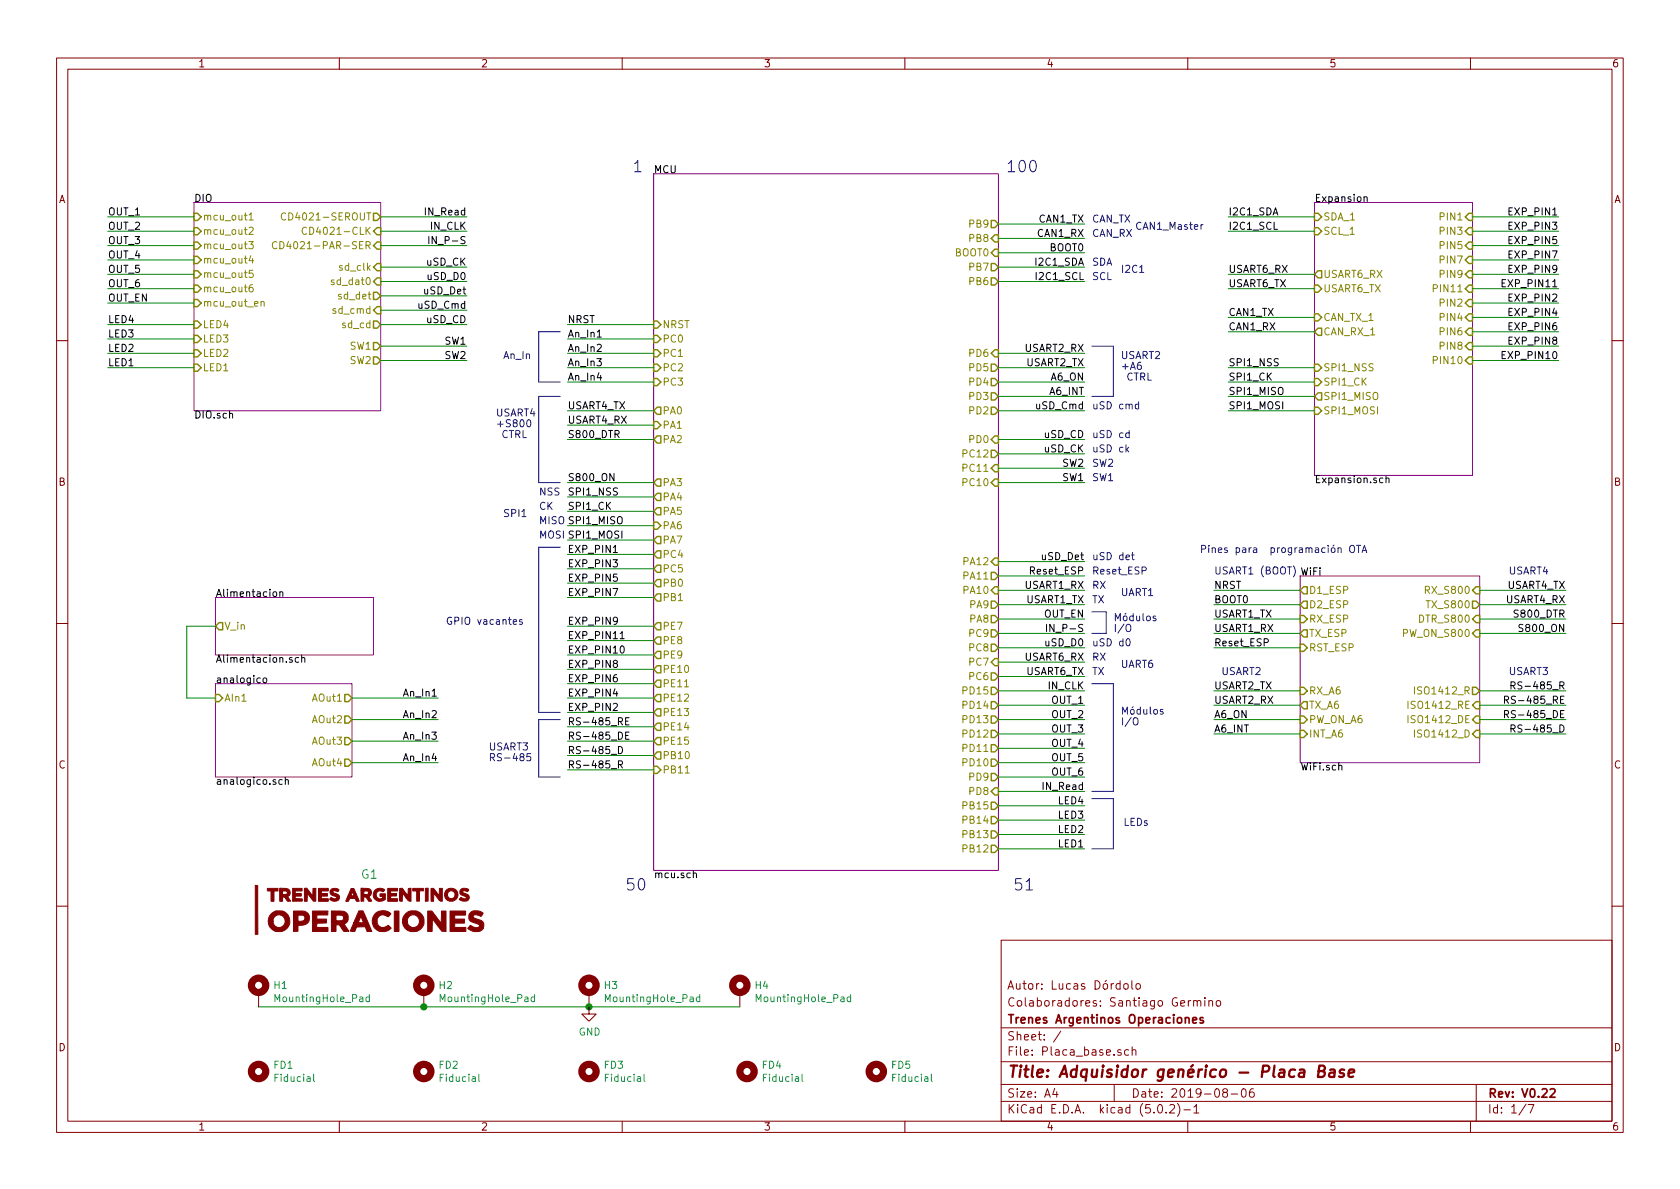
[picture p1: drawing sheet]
EESchema Schematic File Version 4
LIBS:Placa_base-cache
EELAYER 26 0
EELAYER END
$Descr A4 11693 8268
encoding utf-8
Sheet 1 7
Title "Adquisidor genérico - Placa Base"
Date "2019-08-06"
Rev "V0.22"
Comp "Trenes Argentinos Operaciones"
Comment1 "Colaboradores: Santiago Germino"
Comment2 "Autor: Lucas Dórdolo"
Comment3 ""
Comment4 ""
$EndDescr
$Sheet
S 4550 1200 2400 4850
U 5D079A08
F0 "MCU" 50
F1 "mcu.sch" 50
F2 "PE7" O L 4550 4350 50 
F3 "PE8" O L 4550 4450 50 
F4 "PE9" O L 4550 4550 50 
F5 "PE10" O L 4550 4650 50 
F6 "PE11" O L 4550 4750 50 
F7 "PE12" O L 4550 4850 50 
F8 "PE13" O L 4550 4950 50 
F9 "PE14" O L 4550 5050 50 
F10 "PE15" O L 4550 5150 50 
F11 "PD0" I R 6950 3050 50 
F12 "PD2" O R 6950 2850 50 
F13 "PD3" O R 6950 2750 50 
F14 "PD4" O R 6950 2650 50 
F15 "PD5" O R 6950 2550 50 
F16 "PD6" I R 6950 2450 50 
F17 "PD8" I R 6950 5500 50 
F18 "PD9" O R 6950 5400 50 
F19 "PD10" O R 6950 5300 50 
F20 "PD11" O R 6950 5200 50 
F21 "PD12" O R 6950 5100 50 
F22 "PD13" O R 6950 5000 50 
F23 "PD14" O R 6950 4900 50 
F24 "PD15" O R 6950 4800 50 
F25 "PC0" I L 4550 2350 50 
F26 "PC1" I L 4550 2450 50 
F27 "PC2" I L 4550 2550 50 
F28 "PC3" I L 4550 2650 50 
F29 "PC4" O L 4550 3850 50 
F30 "PC5" O L 4550 3950 50 
F31 "PC6" O R 6950 4700 50 
F32 "PC7" I R 6950 4600 50 
F33 "PC8" O R 6950 4500 50 
F34 "PC9" O R 6950 4400 50 
F35 "PC10" I R 6950 3350 50 
F36 "PC11" I R 6950 3250 50 
F37 "PC12" O R 6950 3150 50 
F38 "PB0" O L 4550 4050 50 
F39 "PB1" O L 4550 4150 50 
F40 "PB6" O R 6950 1950 50 
F41 "PB7" O R 6950 1850 50 
F42 "PB8" I R 6950 1650 50 
F43 "PB9" O R 6950 1550 50 
F44 "PB10" O L 4550 5250 50 
F45 "PB11" I L 4550 5350 50 
F46 "PB12" O R 6950 5900 50 
F47 "PB13" O R 6950 5800 50 
F48 "PB14" O R 6950 5700 50 
F49 "PB15" O R 6950 5600 50 
F50 "PA0" O L 4550 2850 50 
F51 "PA1" I L 4550 2950 50 
F52 "PA2" O L 4550 3050 50 
F53 "PA3" O L 4550 3350 50 
F54 "PA4" O L 4550 3450 50 
F55 "PA5" O L 4550 3550 50 
F56 "PA6" I L 4550 3650 50 
F57 "PA7" O L 4550 3750 50 
F58 "PA8" O R 6950 4300 50 
F59 "PA9" O R 6950 4200 50 
F60 "PA10" I R 6950 4100 50 
F61 "PA11" O R 6950 4000 50 
F62 "PA12" I R 6950 3900 50 
F63 "NRST" I L 4550 2250 50 
F64 "BOOT0" I R 6950 1750 50 
$EndSheet
$Sheet
S 1500 4150 1100 400 
U 5D681DDF
F0 "Alimentacion" 50
F1 "Alimentacion.sch" 50
F2 "V_in" O L 1500 4350 50 
$EndSheet
$Sheet
S 9050 4000 1250 1300
U 5CD0198B
F0 "WiFi" 50
F1 "WiFi.sch" 50
F2 "D1_ESP" O L 9050 4100 50 
F3 "D2_ESP" O L 9050 4200 50 
F4 "RX_ESP" I L 9050 4300 50 
F5 "TX_ESP" O L 9050 4400 50 
F6 "RST_ESP" I L 9050 4500 50 
F7 "RX_S800" I R 10300 4100 50 
F8 "TX_S800" O R 10300 4200 50 
F9 "DTR_S800" I R 10300 4300 50 
F10 "ISO1412_R" O R 10300 4800 50 
F11 "ISO1412_RE" I R 10300 4900 50 
F12 "ISO1412_DE" I R 10300 5000 50 
F13 "ISO1412_D" I R 10300 5100 50 
F14 "RX_A6" I L 9050 4800 50 
F15 "TX_A6" O L 9050 4900 50 
F16 "PW_ON_A6" I L 9050 5000 50 
F17 "PW_ON_S800" I R 10300 4400 50 
F18 "INT_A6" I L 9050 5100 50 
$EndSheet
$Sheet
S 1500 4750 950  650 
U 5CD541CC
F0 "analogico" 50
F1 "analogico.sch" 50
F2 "AIn1" I L 1500 4850 50 
F3 "AOut1" O R 2450 4850 50 
F4 "AOut2" O R 2450 5000 50 
F5 "AOut3" O R 2450 5150 50 
F6 "AOut4" O R 2450 5300 50 
$EndSheet
Wire Wire Line
	6950 4200 7550 4200
Text Label 7550 4200 2    50   ~ 0
USART1_TX
Wire Wire Line
	6950 4100 7550 4100
Text Label 7550 4100 2    50   ~ 0
USART1_RX
Wire Wire Line
	6950 4000 7550 4000
Text Label 7550 4000 2    50   ~ 0
Reset_ESP
Wire Wire Line
	6950 4500 7550 4500
Text Label 7550 4500 2    50   ~ 0
uSD_D0
Wire Wire Line
	4550 2250 3950 2250
Text Label 3950 2250 0    50   ~ 0
NRST
Wire Wire Line
	6950 1750 7550 1750
Text Label 7550 1750 2    50   ~ 0
BOOT0
Wire Wire Line
	9050 4100 8450 4100
Text Label 8450 4100 0    50   ~ 0
NRST
Wire Wire Line
	9050 4200 8450 4200
Text Label 8450 4200 0    50   ~ 0
BOOT0
Wire Wire Line
	9050 4300 8450 4300
Text Label 8450 4300 0    50   ~ 0
USART1_TX
Wire Wire Line
	9050 4400 8450 4400
Text Label 8450 4400 0    50   ~ 0
USART1_RX
Wire Wire Line
	6950 5500 7550 5500
Text Label 7550 5500 2    50   ~ 0
IN_Read
Wire Wire Line
	6950 5400 7550 5400
Text Label 7550 5400 2    50   ~ 0
OUT_6
Wire Wire Line
	6950 5300 7550 5300
Text Label 7550 5300 2    50   ~ 0
OUT_5
Wire Wire Line
	6950 5200 7550 5200
Text Label 7550 5200 2    50   ~ 0
OUT_4
Wire Wire Line
	6950 5100 7550 5100
Text Label 7550 5100 2    50   ~ 0
OUT_3
Wire Wire Line
	6950 5000 7550 5000
Text Label 7550 5000 2    50   ~ 0
OUT_2
Wire Wire Line
	6950 4900 7550 4900
Text Label 7550 4900 2    50   ~ 0
OUT_1
Wire Wire Line
	6950 4800 7550 4800
Text Label 7550 4800 2    50   ~ 0
IN_CLK
Wire Wire Line
	6950 5800 7550 5800
Text Label 7550 5800 2    50   ~ 0
LED2
Wire Wire Line
	6950 5700 7550 5700
Text Label 7550 5700 2    50   ~ 0
LED3
Wire Wire Line
	6950 5600 7550 5600
Text Label 7550 5600 2    50   ~ 0
LED4
Text Notes 10500 4700 0    50   ~ 0
USART3
Text Notes 8450 4000 0    50   ~ 0
USART1 (BOOT)
Wire Wire Line
	6950 3150 7550 3150
Text Label 7550 3150 2    50   ~ 0
uSD_CK
Wire Wire Line
	6950 2850 7550 2850
Text Label 7550 2850 2    50   ~ 0
uSD_Cmd
Wire Wire Line
	4550 3450 3950 3450
Text Label 3950 3450 0    50   ~ 0
SPI1_NSS
Wire Wire Line
	4550 3550 3950 3550
Text Label 3950 3550 0    50   ~ 0
SPI1_CK
Wire Wire Line
	4550 3650 3950 3650
Text Label 3950 3650 0    50   ~ 0
SPI1_MISO
Wire Wire Line
	4550 3750 3950 3750
Text Label 3950 3750 0    50   ~ 0
SPI1_MOSI
Wire Wire Line
	2450 4850 3050 4850
Text Label 3050 4850 2    50   ~ 0
An_In1
Wire Wire Line
	2450 5000 3050 5000
Text Label 3050 5000 2    50   ~ 0
An_In2
Wire Wire Line
	2450 5150 3050 5150
Text Label 3050 5150 2    50   ~ 0
An_In3
Wire Wire Line
	2450 5300 3050 5300
Text Label 3050 5300 2    50   ~ 0
An_In4
Text Notes 8350 3850 0    50   ~ 0
Pines para  programación OTA
Wire Wire Line
	9050 4500 8450 4500
Text Label 8450 4500 0    50   ~ 0
Reset_ESP
$Sheet
S 1350 1400 1300 1450
U 5CF2977A
F0 "DIO" 50
F1 "DIO.sch" 50
F2 "mcu_out1" I L 1350 1500 50 
F3 "mcu_out2" I L 1350 1600 50 
F4 "mcu_out3" I L 1350 1700 50 
F5 "mcu_out4" I L 1350 1800 50 
F6 "mcu_out5" I L 1350 1900 50 
F7 "mcu_out6" I L 1350 2000 50 
F8 "CD4021-SEROUT" O R 2650 1500 50 
F9 "CD4021-CLK" I R 2650 1600 50 
F10 "CD4021-PAR-SER" I R 2650 1700 50 
F11 "sd_clk" I R 2650 1850 50 
F12 "sd_dat0" I R 2650 1950 50 
F13 "sd_det" O R 2650 2050 50 
F14 "sd_cmd" I R 2650 2150 50 
F15 "sd_cd" O R 2650 2250 50 
F16 "mcu_out_en" I L 1350 2100 50 
F17 "SW1" O R 2650 2400 50 
F18 "SW2" O R 2650 2500 50 
F19 "LED4" I L 1350 2250 50 
F20 "LED1" I L 1350 2550 50 
F21 "LED3" I L 1350 2350 50 
F22 "LED2" I L 1350 2450 50 
$EndSheet
Text Notes 4400 1200 0    79   ~ 0
1
Text Notes 4350 6200 0    79   ~ 0
50
Text Notes 7050 6200 0    79   ~ 0
51
Text Notes 7000 1200 0    79   ~ 0
100
Wire Wire Line
	10300 4800 10900 4800
Wire Wire Line
	10300 5100 10900 5100
Wire Wire Line
	1500 4350 1300 4350
Wire Wire Line
	1300 4350 1300 4850
Wire Wire Line
	1300 4850 1500 4850
Wire Wire Line
	4550 5250 3950 5250
Text Label 3950 5250 0    50   ~ 0
RS-485_D
Wire Wire Line
	4550 5350 3950 5350
Text Label 3950 5350 0    50   ~ 0
RS-485_R
Text Label 10900 5100 2    50   ~ 0
RS-485_D
Text Label 10900 4800 2    50   ~ 0
RS-485_R
Wire Wire Line
	4550 5050 3950 5050
Text Label 3950 5050 0    50   ~ 0
RS-485_RE
Wire Wire Line
	4550 5150 3950 5150
Text Label 3950 5150 0    50   ~ 0
RS-485_DE
Wire Wire Line
	10300 4900 10900 4900
Text Label 10900 4900 2    50   ~ 0
RS-485_RE
Wire Wire Line
	10300 5000 10900 5000
Text Label 10900 5000 2    50   ~ 0
RS-485_DE
Wire Wire Line
	6950 2550 7550 2550
Text Label 7550 2550 2    50   ~ 0
USART2_TX
Wire Wire Line
	6950 2450 7550 2450
Text Label 7550 2450 2    50   ~ 0
USART2_RX
Wire Wire Line
	9050 4800 8450 4800
Text Label 8450 4800 0    50   ~ 0
USART2_TX
Wire Wire Line
	9050 4900 8450 4900
Text Label 8450 4900 0    50   ~ 0
USART2_RX
Wire Wire Line
	6950 2750 7550 2750
Text Label 7550 2750 2    50   ~ 0
A6_INT
Wire Wire Line
	6950 2650 7550 2650
Text Label 7550 2650 2    50   ~ 0
A6_ON
Wire Wire Line
	9050 5100 8450 5100
Text Label 8450 5100 0    50   ~ 0
A6_INT
Wire Wire Line
	9050 5000 8450 5000
Text Label 8450 5000 0    50   ~ 0
A6_ON
Text Notes 8500 4700 0    50   ~ 0
USART2
Wire Wire Line
	4550 2850 3950 2850
Text Label 3950 2850 0    50   ~ 0
USART4_TX
Wire Wire Line
	4550 2950 3950 2950
Text Label 3950 2950 0    50   ~ 0
USART4_RX
Wire Wire Line
	10300 4100 10900 4100
Text Label 10900 4100 2    50   ~ 0
USART4_TX
Wire Wire Line
	10300 4200 10900 4200
Text Label 10900 4200 2    50   ~ 0
USART4_RX
Wire Wire Line
	4550 3050 3950 3050
Text Label 3950 3050 0    50   ~ 0
S800_DTR
Wire Wire Line
	4550 3350 3950 3350
Text Label 3950 3350 0    50   ~ 0
S800_ON
Wire Wire Line
	10300 4300 10900 4300
Text Label 10900 4300 2    50   ~ 0
S800_DTR
Wire Wire Line
	10300 4400 10900 4400
Text Label 10900 4400 2    50   ~ 0
S800_ON
Text Notes 10500 4000 0    50   ~ 0
USART4
Wire Wire Line
	4550 2350 3950 2350
Wire Wire Line
	4550 2450 3950 2450
Wire Wire Line
	4550 2550 3950 2550
Wire Wire Line
	4550 2650 3950 2650
Wire Wire Line
	2650 2150 3250 2150
Text Label 3250 2150 2    50   ~ 0
uSD_Cmd
Wire Wire Line
	2650 1850 3250 1850
Text Label 3250 1850 2    50   ~ 0
uSD_CK
Wire Wire Line
	2650 1950 3250 1950
Text Label 3250 1950 2    50   ~ 0
uSD_D0
Wire Wire Line
	6950 3050 7550 3050
Text Label 7550 3050 2    50   ~ 0
uSD_CD
Wire Wire Line
	6950 3900 7550 3900
Text Label 7550 3900 2    50   ~ 0
uSD_Det
Wire Wire Line
	2650 2250 3250 2250
Text Label 3250 2250 2    50   ~ 0
uSD_CD
Wire Wire Line
	2650 2050 3250 2050
Text Label 3250 2050 2    50   ~ 0
uSD_Det
Wire Wire Line
	6950 4700 7550 4700
Text Label 7550 4700 2    50   ~ 0
USART6_TX
Wire Wire Line
	6950 4600 7550 4600
Text Label 7550 4600 2    50   ~ 0
USART6_RX
Wire Wire Line
	2650 1600 3250 1600
Wire Wire Line
	2650 1700 3250 1700
Wire Wire Line
	1350 2000 750  2000
Text Label 750  2000 0    50   ~ 0
OUT_6
Wire Wire Line
	1350 1900 750  1900
Text Label 750  1900 0    50   ~ 0
OUT_5
Wire Wire Line
	1350 1800 750  1800
Text Label 750  1800 0    50   ~ 0
OUT_4
Wire Wire Line
	1350 1700 750  1700
Text Label 750  1700 0    50   ~ 0
OUT_3
Wire Wire Line
	1350 1600 750  1600
Text Label 750  1600 0    50   ~ 0
OUT_2
Wire Wire Line
	1350 1500 750  1500
Text Label 750  1500 0    50   ~ 0
OUT_1
Wire Wire Line
	1350 2100 750  2100
Text Label 3250 1600 2    50   ~ 0
IN_CLK
Wire Wire Line
	2650 1500 3250 1500
Text Label 3250 1500 2    50   ~ 0
IN_Read
Wire Wire Line
	6950 5900 7550 5900
Text Label 7550 5900 2    50   ~ 0
LED1
Wire Wire Line
	1350 2450 750  2450
Text Label 750  2450 0    50   ~ 0
LED2
Wire Wire Line
	1350 2350 750  2350
Text Label 750  2350 0    50   ~ 0
LED3
Wire Wire Line
	1350 2250 750  2250
Text Label 750  2250 0    50   ~ 0
LED4
Wire Wire Line
	1350 2550 750  2550
Text Label 750  2550 0    50   ~ 0
LED1
Text Notes 3500 3600 0    50   ~ 0
SPI1
Text Notes 3750 3450 0    50   ~ 0
NSS
Text Notes 3750 3550 0    50   ~ 0
CK
Text Notes 3750 3650 0    50   ~ 0
MISO
Text Notes 3750 3750 0    50   ~ 0
MOSI
Wire Wire Line
	6950 1950 7550 1950
Text Label 7550 1950 2    50   ~ 0
I2C1_SCL
Wire Wire Line
	6950 1850 7550 1850
Text Label 7550 1850 2    50   ~ 0
I2C1_SDA
Text Notes 7600 1850 0    50   ~ 0
SDA
Text Notes 7600 1950 0    50   ~ 0
SCL
Text Notes 7800 1900 0    50   ~ 0
I2C1
Wire Wire Line
	6950 4400 7550 4400
Wire Wire Line
	6950 4300 7550 4300
Text Label 7550 4300 2    50   ~ 0
OUT_EN
Text Label 7550 4400 2    50   ~ 0
IN_P-S
Wire Wire Line
	6950 1650 7550 1650
Text Label 7550 1650 2    50   ~ 0
CAN1_RX
Wire Wire Line
	6950 1550 7550 1550
Text Label 7550 1550 2    50   ~ 0
CAN1_TX
Text Notes 7600 1550 0    50   ~ 0
CAN_TX
Text Notes 7600 1650 0    50   ~ 0
CAN_RX
Text Notes 7900 1600 0    50   ~ 0
CAN1_Master
Wire Wire Line
	2650 2500 3250 2500
Text Label 3250 2500 2    50   ~ 0
SW2
Wire Wire Line
	2650 2400 3250 2400
Text Label 3250 2400 2    50   ~ 0
SW1
Wire Wire Line
	4550 3850 3950 3850
Text Label 3950 3850 0    50   ~ 0
EXP_PIN1
Wire Wire Line
	4550 3950 3950 3950
Text Label 3950 3950 0    50   ~ 0
EXP_PIN3
Wire Wire Line
	4550 4050 3950 4050
Text Label 3950 4050 0    50   ~ 0
EXP_PIN5
Wire Wire Line
	4550 4150 3950 4150
Text Label 3950 4150 0    50   ~ 0
EXP_PIN7
Wire Wire Line
	4550 4350 3950 4350
Text Label 3950 4350 0    50   ~ 0
EXP_PIN9
Wire Wire Line
	4550 4450 3950 4450
Text Label 3950 4450 0    50   ~ 0
EXP_PIN11
Wire Wire Line
	4550 4550 3950 4550
Text Label 3950 4550 0    50   ~ 0
EXP_PIN10
Wire Wire Line
	4550 4650 3950 4650
Text Label 3950 4650 0    50   ~ 0
EXP_PIN8
Wire Wire Line
	4550 4750 3950 4750
Text Label 3950 4750 0    50   ~ 0
EXP_PIN6
Wire Wire Line
	4550 4850 3950 4850
Text Label 3950 4850 0    50   ~ 0
EXP_PIN4
Wire Wire Line
	4550 4950 3950 4950
Text Label 3950 4950 0    50   ~ 0
EXP_PIN2
Wire Notes Line style solid
	3900 4950 3750 4950
Wire Notes Line style solid
	3750 4950 3750 3800
Wire Notes Line style solid
	3750 3800 3900 3800
Text Notes 3650 4350 2    50   ~ 0
GPIO vacantes
$Sheet
S 9150 1400 1100 1900
U 5D4DA011
F0 "Expansion" 50
F1 "Expansion.sch" 50
F2 "SDA_1" I L 9150 1500 50 
F3 "SCL_1" I L 9150 1600 50 
F4 "CAN_TX_1" I L 9150 2200 50 
F5 "CAN_RX_1" O L 9150 2300 50 
F6 "SPI1_NSS" I L 9150 2550 50 
F7 "SPI1_CK" I L 9150 2650 50 
F8 "SPI1_MISO" O L 9150 2750 50 
F9 "SPI1_MOSI" I L 9150 2850 50 
F10 "PIN1" I R 10250 1500 50 
F11 "PIN3" I R 10250 1600 50 
F12 "PIN5" I R 10250 1700 50 
F13 "PIN7" I R 10250 1800 50 
F14 "PIN9" I R 10250 1900 50 
F15 "PIN11" I R 10250 2000 50 
F16 "PIN2" I R 10250 2100 50 
F17 "PIN4" I R 10250 2200 50 
F18 "PIN6" I R 10250 2300 50 
F19 "PIN8" I R 10250 2400 50 
F20 "PIN10" I R 10250 2500 50 
F21 "USART6_RX" O L 9150 1900 50 
F22 "USART6_TX" I L 9150 2000 50 
$EndSheet
Wire Wire Line
	9150 1600 8550 1600
Text Label 8550 1600 0    50   ~ 0
I2C1_SCL
Wire Wire Line
	9150 1500 8550 1500
Text Label 8550 1500 0    50   ~ 0
I2C1_SDA
Wire Wire Line
	9150 2300 8550 2300
Text Label 8550 2300 0    50   ~ 0
CAN1_RX
Wire Wire Line
	9150 2200 8550 2200
Text Label 8550 2200 0    50   ~ 0
CAN1_TX
Wire Wire Line
	9150 2000 8550 2000
Wire Wire Line
	9150 1900 8550 1900
Text Label 750  2100 0    50   ~ 0
OUT_EN
Text Label 3250 1700 2    50   ~ 0
IN_P-S
Wire Wire Line
	9150 2550 8550 2550
Text Label 8550 2550 0    50   ~ 0
SPI1_NSS
Wire Wire Line
	9150 2650 8550 2650
Text Label 8550 2650 0    50   ~ 0
SPI1_CK
Wire Wire Line
	9150 2750 8550 2750
Text Label 8550 2750 0    50   ~ 0
SPI1_MISO
Wire Wire Line
	9150 2850 8550 2850
Text Label 8550 2850 0    50   ~ 0
SPI1_MOSI
Wire Wire Line
	10250 1500 10850 1500
Text Label 10850 1500 2    50   ~ 0
EXP_PIN1
Wire Wire Line
	10250 1600 10850 1600
Text Label 10850 1600 2    50   ~ 0
EXP_PIN3
Wire Wire Line
	10250 1700 10850 1700
Text Label 10850 1700 2    50   ~ 0
EXP_PIN5
Wire Wire Line
	10250 1800 10850 1800
Text Label 10850 1800 2    50   ~ 0
EXP_PIN7
Wire Wire Line
	10250 1900 10850 1900
Text Label 10850 1900 2    50   ~ 0
EXP_PIN9
Wire Wire Line
	10250 2000 10850 2000
Text Label 10850 2000 2    50   ~ 0
EXP_PIN11
Wire Wire Line
	10250 2500 10850 2500
Text Label 10850 2500 2    50   ~ 0
EXP_PIN10
Wire Wire Line
	10250 2400 10850 2400
Text Label 10850 2400 2    50   ~ 0
EXP_PIN8
Wire Wire Line
	10250 2300 10850 2300
Text Label 10850 2300 2    50   ~ 0
EXP_PIN6
Wire Wire Line
	10250 2200 10850 2200
Text Label 10850 2200 2    50   ~ 0
EXP_PIN4
Wire Wire Line
	10250 2100 10850 2100
Text Label 10850 2100 2    50   ~ 0
EXP_PIN2
Wire Wire Line
	6950 3250 7550 3250
Text Label 7550 3250 2    50   ~ 0
SW2
Wire Wire Line
	6950 3350 7550 3350
Text Label 7550 3350 2    50   ~ 0
SW1
$Comp
L Mechanical:MountingHole_Pad H1
U 1 1
P 1800 6900
F 0 "H1" H 1900 6951 50  0000 L CNN
F 1 "MountingHole_Pad" H 1900 6860 50  0000 L CNN
F 2 "MountingHole:MountingHole_3.5mm_Pad" H 1800 6900 50  0001 C CNN
F 3 "~" H 1800 6900 50  0001 C CNN
	1    1800 6900
	1    0    0    -1  
$EndComp
$Comp
L Mechanical:MountingHole_Pad H2
U 1 1
P 2950 6900
F 0 "H2" H 3050 6951 50  0000 L CNN
F 1 "MountingHole_Pad" H 3050 6860 50  0000 L CNN
F 2 "MountingHole:MountingHole_3.5mm_Pad" H 2950 6900 50  0001 C CNN
F 3 "~" H 2950 6900 50  0001 C CNN
	1    2950 6900
	1    0    0    -1  
$EndComp
$Comp
L Mechanical:MountingHole_Pad H3
U 1 1
P 4100 6900
F 0 "H3" H 4200 6951 50  0000 L CNN
F 1 "MountingHole_Pad" H 4200 6860 50  0000 L CNN
F 2 "MountingHole:MountingHole_3.5mm_Pad" H 4100 6900 50  0001 C CNN
F 3 "~" H 4100 6900 50  0001 C CNN
	1    4100 6900
	1    0    0    -1  
$EndComp
$Comp
L Mechanical:MountingHole_Pad H4
U 1 1
P 5150 6900
F 0 "H4" H 5250 6951 50  0000 L CNN
F 1 "MountingHole_Pad" H 5250 6860 50  0000 L CNN
F 2 "MountingHole:MountingHole_3.5mm_Pad" H 5150 6900 50  0001 C CNN
F 3 "~" H 5150 6900 50  0001 C CNN
	1    5150 6900
	1    0    0    -1  
$EndComp
Wire Wire Line
	1800 7000 2950 7000
Wire Wire Line
	2950 7000 4100 7000
Connection ~ 2950 7000
Wire Wire Line
	4100 7000 5150 7000
Connection ~ 4100 7000
$Comp
L power:GND #PWR0139
U 1 1
P 4100 7000
AR Path="/5D010B97" Ref="#PWR0139"  Part="1" 
AR Path="/5D079A08/5D010B97" Ref="#PWR?"  Part="1" 
F 0 "#PWR0139" H 4100 6750 50  0001 C CNN
F 1 "GND" H 4105 6827 50  0000 C CNN
F 2 "" H 4100 7000 50  0001 C CNN
F 3 "" H 4100 7000 50  0001 C CNN
	1    4100 7000
	1    0    0    -1  
$EndComp
Wire Notes Line style solid
	3900 3350 3750 3350
Wire Notes Line style solid
	3750 3350 3750 2750
Wire Notes Line style solid
	3750 2750 3900 2750
Text Notes 3450 3050 0    50   ~ 0
USART4\n+S800\n CTRL
Wire Notes Line style solid
	3900 5400 3750 5400
Wire Notes Line style solid
	3750 5000 3900 5000
Text Notes 3400 5300 0    50   ~ 0
USART3\nRS-485
Wire Notes Line style solid
	3750 5000 3750 5400
Wire Notes Line style solid
	3900 2650 3750 2650
Wire Notes Line style solid
	3750 2650 3750 2300
Wire Notes Line style solid
	3750 2300 3900 2300
Text Notes 3500 2500 0    50   ~ 0
An_In
Wire Notes Line style solid
	7600 5900 7750 5900
Wire Notes Line style solid
	7750 5550 7600 5550
Text Notes 8000 5750 2    50   ~ 0
LEDs
Wire Notes Line style solid
	7600 4750 7750 4750
Wire Notes Line style solid
	7750 5500 7600 5500
Text Notes 7800 5050 0    50   ~ 0
Módulos\nI/O
Text Notes 7600 4500 0    50   ~ 0
uSD d0
Text Notes 7600 4100 0    50   ~ 0
RX
Text Notes 7600 4200 0    50   ~ 0
TX
Text Notes 7800 4150 0    50   ~ 0
UART1
Text Notes 7600 4000 0    50   ~ 0
Reset_ESP
Text Notes 7600 3150 0    50   ~ 0
uSD ck
Text Notes 7600 3900 0    50   ~ 0
uSD det
Text Notes 7600 3050 0    50   ~ 0
uSD cd
Text Notes 7600 2850 0    50   ~ 0
uSD cmd
Wire Notes Line style solid
	7600 2750 7750 2750
Wire Notes Line style solid
	7750 2750 7750 2400
Wire Notes Line style solid
	7750 2400 7600 2400
Text Notes 7800 2650 0    50   ~ 0
USART2\n+A6\n CTRL
Text Notes 7600 3350 0    50   ~ 0
SW1
Text Notes 7600 3250 0    50   ~ 0
SW2
Text Label 3950 2350 0    50   ~ 0
An_In1
Text Label 3950 2450 0    50   ~ 0
An_In2
Text Label 3950 2550 0    50   ~ 0
An_In3
Text Label 3950 2650 0    50   ~ 0
An_In4
$Comp
L Propios:TrenesArgentinosLogo G1
U 1 1
P 2575 6325
F 0 "G1" H 2572 6575 60  0000 C CNN
F 1 "TrenesArgentinosLogo" H 2575 6485 60  0001 C CNN
F 2 "Propios:TrenesArgentinosLogoNeg" H 2575 6325 50  0001 C CNN
F 3 "" H 2575 6325 50  0001 C CNN
	1    2575 6325
	1    0    0    -1  
$EndComp
Wire Notes Line style solid
	7750 5900 7750 5550
Wire Notes Line style solid
	7750 5500 7750 4750
Text Notes 7600 4600 0    50   ~ 0
RX
Text Notes 7600 4700 0    50   ~ 0
TX
Text Notes 7800 4650 0    50   ~ 0
UART6
Text Notes 7750 4400 0    50   ~ 0
Módulos\nI/O
Wire Notes Line style solid
	7600 4400 7700 4400
Wire Notes Line style solid
	7700 4400 7700 4250
Wire Notes Line style solid
	7700 4250 7600 4250
Text Label 8550 2000 0    50   ~ 0
USART6_TX
Text Label 8550 1900 0    50   ~ 0
USART6_RX
$Comp
L Mechanical:MountingHole FD1
U 1 1
P 1800 7450
F 0 "FD1" H 1900 7496 50  0000 L CNN
F 1 "Fiducial" H 1900 7405 50  0000 L CNN
F 2 "Fiducial:Fiducial_1mm_Dia_2mm_Outer" H 1800 7450 50  0001 C CNN
F 3 "~" H 1800 7450 50  0001 C CNN
	1    1800 7450
	1    0    0    -1  
$EndComp
$Comp
L Mechanical:MountingHole FD2
U 1 1
P 2950 7450
F 0 "FD2" H 3050 7496 50  0000 L CNN
F 1 "Fiducial" H 3050 7405 50  0000 L CNN
F 2 "Fiducial:Fiducial_1mm_Dia_2mm_Outer" H 2950 7450 50  0001 C CNN
F 3 "~" H 2950 7450 50  0001 C CNN
	1    2950 7450
	1    0    0    -1  
$EndComp
$Comp
L Mechanical:MountingHole FD3
U 1 1
P 4100 7450
F 0 "FD3" H 4200 7496 50  0000 L CNN
F 1 "Fiducial" H 4200 7405 50  0000 L CNN
F 2 "Fiducial:Fiducial_1mm_Dia_2mm_Outer" H 4100 7450 50  0001 C CNN
F 3 "~" H 4100 7450 50  0001 C CNN
	1    4100 7450
	1    0    0    -1  
$EndComp
$Comp
L Mechanical:MountingHole FD4
U 1 1
P 5200 7450
F 0 "FD4" H 5300 7496 50  0000 L CNN
F 1 "Fiducial" H 5300 7405 50  0000 L CNN
F 2 "Fiducial:Fiducial_0.5mm_Dia_1mm_Outer" H 5200 7450 50  0001 C CNN
F 3 "~" H 5200 7450 50  0001 C CNN
	1    5200 7450
	1    0    0    -1  
$EndComp
$Comp
L Mechanical:MountingHole FD5
U 1 1
P 6100 7450
F 0 "FD5" H 6200 7496 50  0000 L CNN
F 1 "Fiducial" H 6200 7405 50  0000 L CNN
F 2 "Fiducial:Fiducial_0.5mm_Dia_1mm_Outer" H 6100 7450 50  0001 C CNN
F 3 "~" H 6100 7450 50  0001 C CNN
	1    6100 7450
	1    0    0    -1  
$EndComp
$EndSCHEMATC
